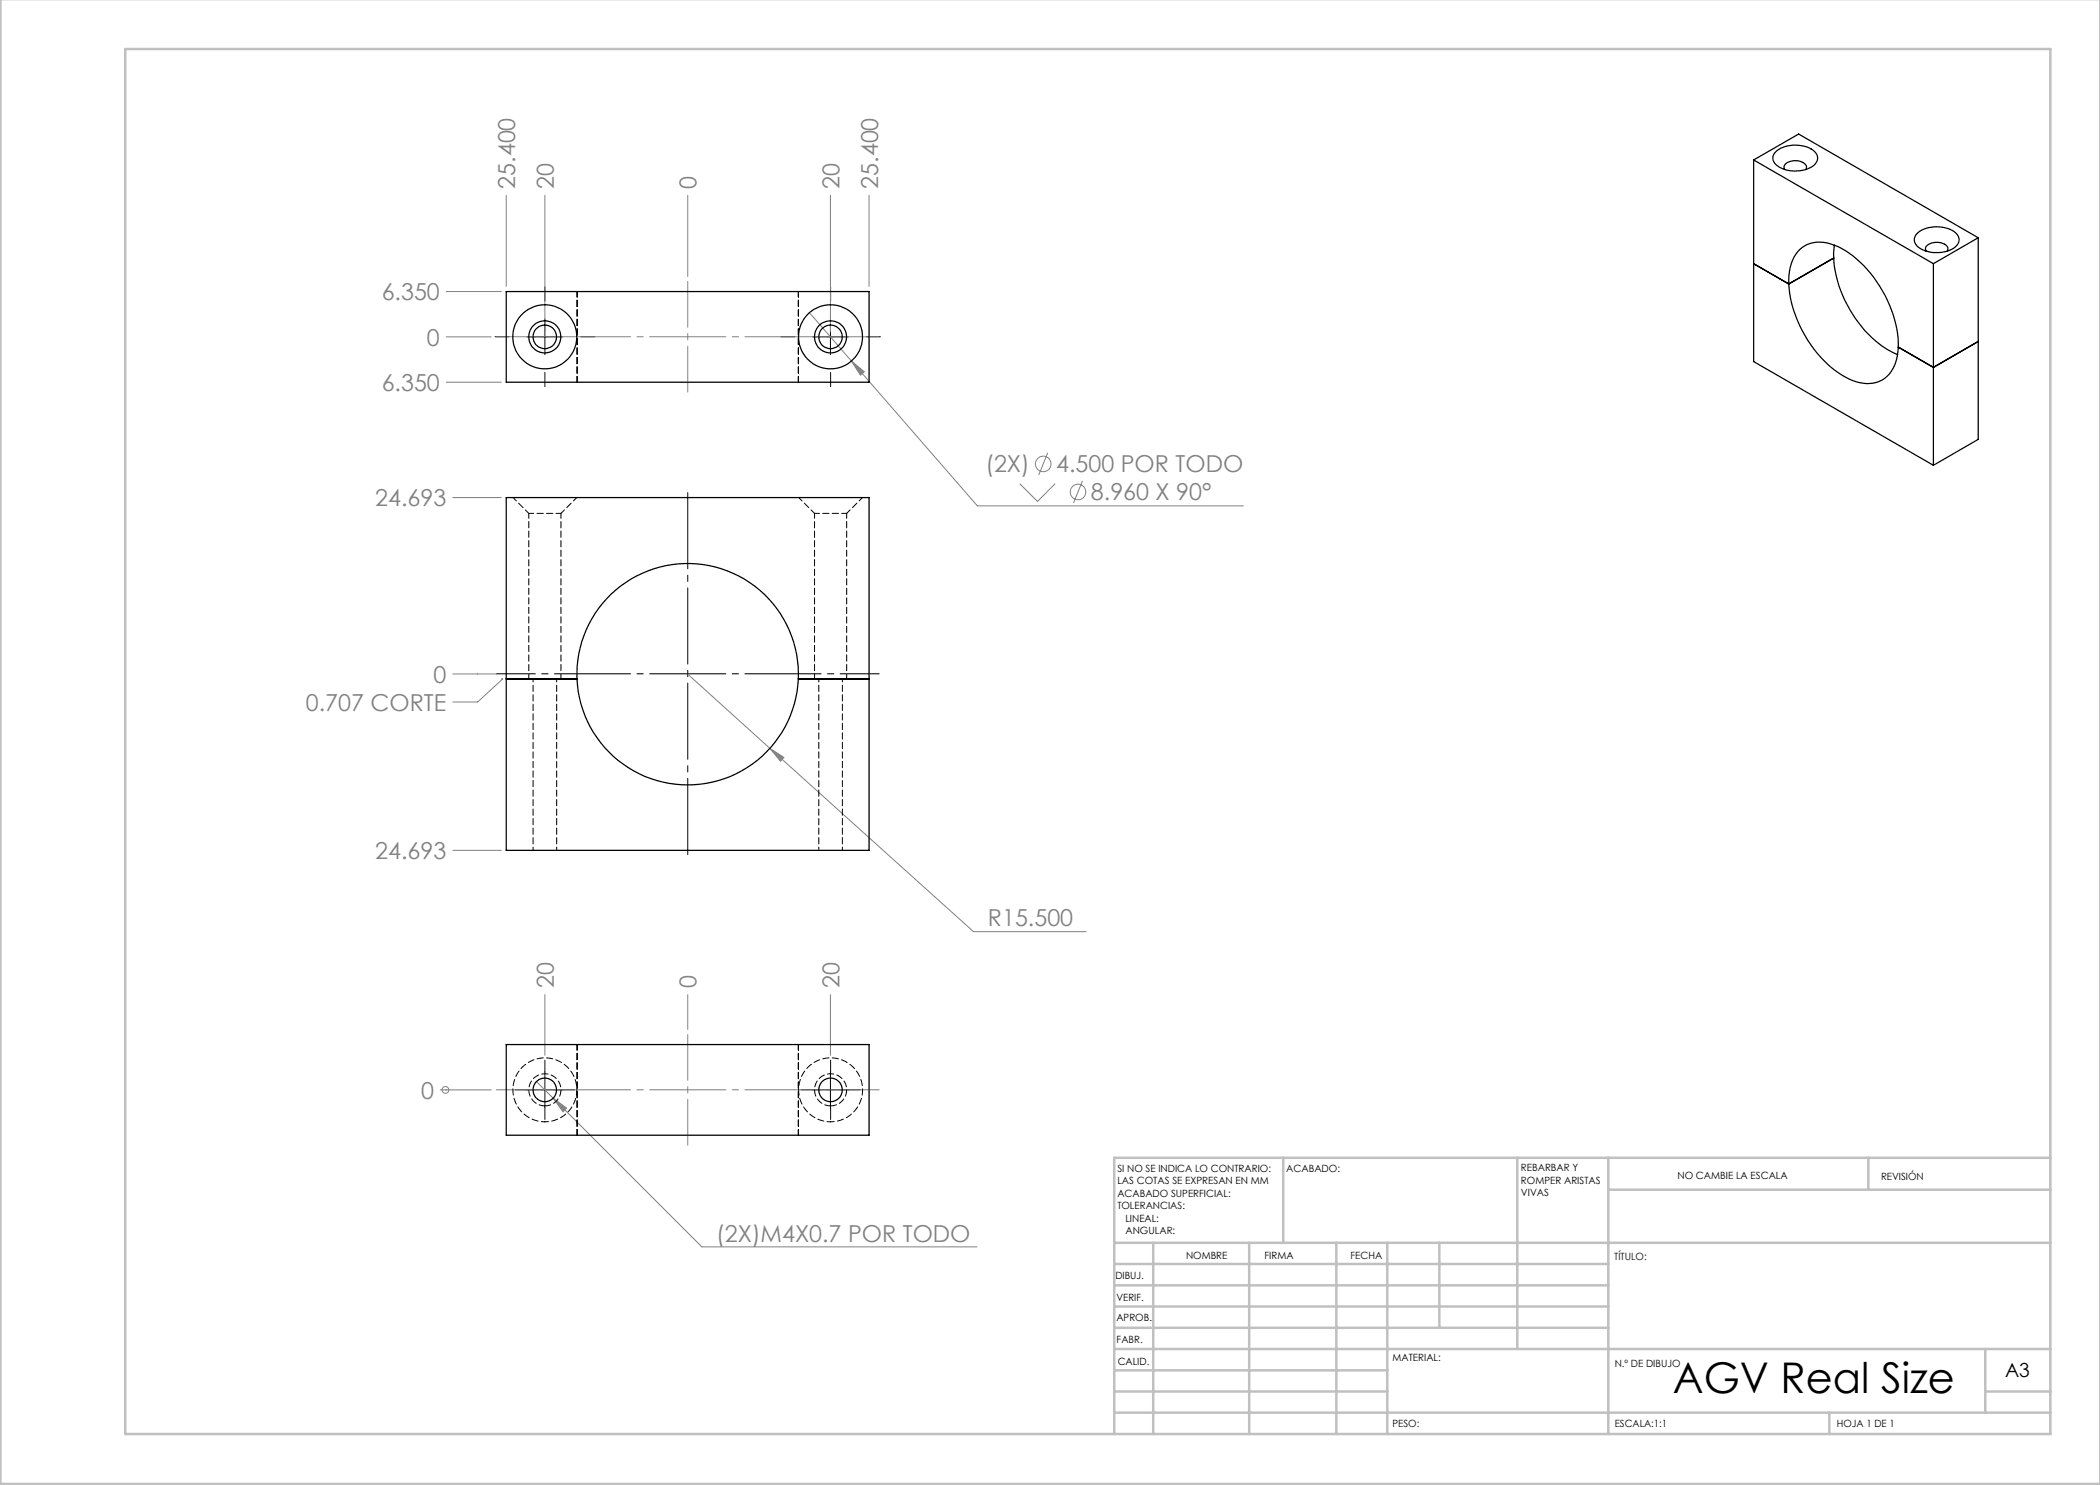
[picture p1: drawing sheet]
<svg xmlns="http://www.w3.org/2000/svg" width="420mm" height="297mm" viewBox="0 0 420 297" stroke-linecap="round" stroke-linejoin="round" font-family="sans-serif">
<g fill="none" stroke="#808080" stroke-width=".2">
<path d="M101.2 39v18.3M109 39v27.4M137.5 39v16.3M166.1 39v27.4M173.8 39v18.3M89.3 58.3h11M89.3 67.4h8.9M89.3 76.4h11M161.9 62.5l8.4 9.7M170.3 72.2l2.6 2.2-.8 .6zM170.3 72.2l25.2 29h53.2M90.6 99.5h9.7"/>
<path d="M203.9 96.7l3.6 3.6 3.5-3.6M209.6 90.6l-1.8 4.4M216.5 96.2l-1.8 4.4M90.6 134.8h8.6M100.3 135.8h.2l-5 4.6h-4.9M137.5 134.8l16.5 14.9M154 149.7l2.8 1.8-.7 .8zM154 149.7l40.7 36.6h22.5M90.6 170.1h9.7M109 198.9v12.2M137.5 198.9v7M166.1 198.9v12.2"/>
<path d="M88.1 218h10.1M89.1 218h.1M107.3 216.3l3.3 3.3M110.6 219.6l2.7 2-.7 .8zM110.6 219.6l29.8 29.8h55"/>
<circle cx="208.7" cy="92.8" r="1.56"/>
<circle cx="215.6" cy="98.4" r="1.56"/>
<circle cx="89.1" cy="218" r=".67"/>
</g>
<path d="M175.8 134.8h-76.5" fill="none" stroke="#000" stroke-width=".2" stroke-dasharray="15.2 1.3 1.3 1.3" stroke-dashoffset="7.4"/>
<path d="M137.5 97.4v74.6" fill="none" stroke="#000" stroke-width=".2" stroke-dasharray="15.2 1.3 1.3 1.3" stroke-dashoffset="-1.1"/>
<g fill="none" stroke="#000" stroke-width=".2" stroke-dasharray="15.2 1.3 1.3 1.3">
<path d="M101.8 67.3h-2.8M109 60.2v-2.8M109 74.5v2.8M116.1 67.3h2.8M159 67.3h-2.9M166.1 60.2v-2.8M166.1 74.5v2.8M173.3 67.3h2.8M105.4 218h-2.4M109 214.4v-2.4M112.5 218h2.4M162.5 218h-2.3"/>
<path d="M166.1 214.4v-2.4M169.7 218h2.3M109 221.5v2.4M166.1 221.5v2.4"/>
</g>
<path d="M105.4 67.4h7.1M109 63.8v7.1M162.5 67.4h7.2M166.1 63.8v7.1M105.4 218h7.1M109 214.4v7.1M162.5 218h7.2M166.1 214.4v7.1" fill="none" stroke="#000" stroke-width=".2"/>
<path d="M137.5 56.3v22.1M137.5 229v-22.1" fill="none" stroke="#808080" stroke-width=".2" stroke-dasharray="15.2 1.3 1.3 1.3" stroke-dashoffset="6.1"/>
<path d="M99.3 67.3h76.5M175.8 218h-76.5" fill="none" stroke="#808080" stroke-width=".2" stroke-dasharray="15.2 1.3 1.3 1.3" stroke-dashoffset="7.4"/>
<g fill="none" stroke="#c0c0c0" stroke-width=".5">
<path d="M.1 -.1v296.9h419.9M25 9.8h385.1v277h-385.1zM256.6 231.6v17M303.5 231.6v38.2M321.7 231.6v55.2M321.7 237.9h88.4M373.7 231.6v6.3M410.1 231.6h-187.3v55.2M222.8 248.6h187.3M222.8 257.1h98.9M222.8 252.8h98.9M230.6 248.6v38.2"/>
<path d="M249.8 248.6v38.2M267.3 248.6v38.2M277.5 248.6v38.2M287.9 248.6v17M222.8 265.6h98.9M222.8 261.3h98.9M222.8 278.3h54.7M222.8 274.1h54.7M222.8 269.8h187.3M397.1 278.3h13M397.1 269.8v12.7M222.8 282.5h187.3"/>
<path d="M365.9 282.5v4.3"/>
</g>
<path d="M154 149.7l2.1 2.6 .7-.8zM110.6 219.6l2 2.8 .7-.8zM170.3 72.2l1.8 2.8 .8-.6z" fill="#808080"/>
<g fill="none" stroke="#000" stroke-width=".25">
<path d="M350.7 32v40.3l36 20.8M350.7 32l9-5.2 35.9 20.8M350.7 32l36 20.7M355.1 30.4a6.3 6.3 0 0 1 7.8-.1 1.9 1.9 0 0 1-.9 3.2 6.4 6.4 0 0 1-7.1-.9l-.3-.6v-.6zM356.9 33.9a1 1 0 0 1 .8-1.5 2.72 2.72 0 0 1 3.6 .9l-.2 .6M101.2 58.3h72.6v18.1h-72.6zM350.7 52.7l7.1 4.1M357.8 56.8a24.6 24.6 0 0 0 10.5 18.2 8 8 0 0 0 8.1 1 7.5 7.5 0 0 0 3.3-6.6M357.8 56.8a8.7 8.7 0 0 1 2.6-7.3 6.4 6.4 0 0 1 6.4-.5 21 21 0 0 1 10.2 10.1 22.3 22.3 0 0 1 2.7 10.3M366.7 51.6a24 24 0 0 0 11.4 18.6l1.4 .7M366.7 51.6l-8.9 5.2M366.9 49l-.2 2.6"/>
<path d="M383.6 46.5a6.5 6.5 0 0 1 7.6 .1 1.82 1.82 0 0 1-.5 3.1 6.4 6.4 0 0 1-7.5-.7 1.67 1.67 0 0 1 .4-2.5zM385.2 50.2a.99 .99 0 0 1 .8-1.4 3 3 0 0 1 3.5 .7l-.1 .7M386.7 52.7v40.4M395.6 47.6v40.3l-8.9 5.2M395.6 47.6l-8.9 5.1M395.6 68.3l-8.9 5.2-7-4.1M101.2 99.5h72.6v70.6h-72.6zM101.2 135.8h14.2M115.4 135.8a22.2 22.2 0 0 0 22.1 21.2 22.2 22.2 0 0 0 22.2-21.2M115.4 135.8a22.2 22.2 0 0 1 22.1-23.1 22.2 22.2 0 0 1 22.2 23.1M159.7 135.8h14.1M101.2 208.9h72.6v18.1h-72.6z"/>
<circle cx="108.9" cy="67.4" r="6.4"/>
<circle cx="109" cy="67.4" r="2.35"/>
<circle cx="109" cy="67.4" r="3.2"/>
<circle cx="166.1" cy="67.4" r="6.4"/>
<circle cx="166.1" cy="67.4" r="3.2"/>
<circle cx="166.1" cy="67.4" r="2.35"/>
<circle cx="109" cy="218" r="2.35"/>
<circle cx="166.1" cy="218" r="2.35"/>
</g>
<path d="M102.6 99.5l3.2 3.2M159.7 99.5l3.2 3.2M105.8 102.7h6.4M105.8 102.7v33.1M112.2 102.7l3.2-3.2M162.9 102.7h6.4M162.9 102.7v33.1M169.3 102.7l3.2-3.2M112.2 135.8v-33.1M169.3 135.8v-33.1" fill="none" stroke="#000" stroke-width=".2" stroke-dasharray="1.3 .6" stroke-dashoffset=".3"/>
<path d="M106.6 135.8v34.2M163.8 135.8v34.2M111.3 170v-34.2M168.5 170v-34.2" fill="none" stroke="#000" stroke-width=".2" stroke-dasharray="1.3 .6" stroke-dashoffset=".6"/>
<path d="M115.4 58.3v18.1M159.7 58.3v18.1M159.7 76.4v-18.1M115.4 208.9v18.1M109 221.2a3.2 3.2 0 0 1-2.9-4.7 3.2 3.2 0 0 1 5.5-.4 3.2 3.2 0 0 1-2.1 5l-.5 .1M115.4 227v-18.1M159.7 227v-18.1M166.1 221.2a3.2 3.2 0 0 1-2.8-4.7 3.2 3.2 0 0 1 5.4-.4 3.2 3.2 0 0 1-2.1 5l-.5 .1" fill="none" stroke="#000" stroke-width=".2" stroke-dasharray="1.3 .6" stroke-dashoffset=".1"/>
<path d="M109 224.4a6.4 6.4 0 0 1-5.7-9.4 6.4 6.4 0 0 1 11-.6 6.4 6.4 0 0 1-4.6 9.9l-.7 .1M166.1 224.4a6.4 6.4 0 0 1-5.6-9.4 6.4 6.4 0 0 1 10.9-.6 6.4 6.4 0 0 1-4.6 9.9l-.7 .1" fill="none" stroke="#000" stroke-width=".2" stroke-dasharray="1.3 .6" stroke-dashoffset=".5"/>
<text font-size="8.5" x="334.6" y="278.5">AGV Real Size</text>
<g font-size="4.7" fill="#808080">
<text x="103" y="37.7" transform="rotate(-90 103 37.7)">25.400</text>
<text x="110.7" y="37.7" transform="rotate(-90 110.7 37.7)">20</text>
<text x="139.3" y="37.7" transform="rotate(-90 139.3 37.7)">0</text>
<text x="167.9" y="37.7" transform="rotate(-90 167.9 37.7)">20</text>
<text x="175.6" y="37.7" transform="rotate(-90 175.6 37.7)">25.400</text>
<text x="76.3" y="60">6.350</text>
<text x="85.4" y="69.1">0</text>
<text x="76.3" y="78.2">6.350</text>
<text x="197.1" y="94.5">(2X)</text>
<text x="211.2" y="94.5">4.500 POR TODO</text>
<text x="75" y="101.3">24.693</text>
<text x="218.2" y="100.1">8.960 X 90°</text>
<text x="86.7" y="136.5">0</text>
<text x="61.2" y="142.1">0.707 CORTE</text>
<text x="75" y="171.8">24.693</text>
<text x="197.6" y="185.3">R15.500</text>
<text x="110.7" y="197.6" transform="rotate(-90 110.7 197.6)">20</text>
<text x="139.3" y="197.6" transform="rotate(-90 139.3 197.6)">0</text>
<text x="167.9" y="197.6" transform="rotate(-90 167.9 197.6)">20</text>
<text x="84.2" y="219.7">0</text>
<text x="143.3" y="248.4">(2X)M4X0.7 POR TODO</text>
</g>
<text font-size="3.9" x="401" y="275.4">A3</text>
<g font-size="2">
<text x="223.5" y="234.4">SI NO SE INDICA LO CONTRARIO:</text>
<text x="223.5" y="236.9">LAS COTAS SE EXPRESAN EN MM</text>
<text x="223.5" y="239.4">ACABADO SUPERFICIAL:</text>
<text x="257.2" y="234.4">ACABADO:</text>
<text x="304.2" y="234.3">REBARBAR Y</text>
<text x="304.2" y="236.8">ROMPER ARISTAS</text>
<text x="304.2" y="239.3">VIVAS</text>
<text x="335.5" y="235.8">NO CAMBIE LA ESCALA</text>
<text x="376.2" y="236">REVISIÓN</text>
<text x="223.5" y="241.9">TOLERANCIAS:</text>
<text x="225.1" y="244.4">LINEAL:</text>
<text x="225.1" y="246.9">ANGULAR:</text>
<text x="237.2" y="251.8">NOMBRE</text>
<text x="252.9" y="251.7">FIRMA</text>
<text x="270.1" y="251.7">FECHA</text>
<text x="223.1" y="255.9">DIBUJ.</text>
<text x="322.8" y="252">TÍTULO:</text>
<text x="223.3" y="260.1">VERIF.</text>
<text x="223.3" y="264.2">APROB.</text>
<text x="223.3" y="268.6">FABR.</text>
<text x="223.5" y="272.9">CALID.</text>
<text x="278.5" y="272.3">MATERIAL:</text>
<text x="323" y="273.4">N.º DE DIBUJO</text>
<text x="278.5" y="285.3">PESO:</text>
<text x="323" y="285.4">ESCALA:1:1</text>
<text x="367.4" y="285.4">HOJA 1 DE 1</text>
</g>
</svg>
